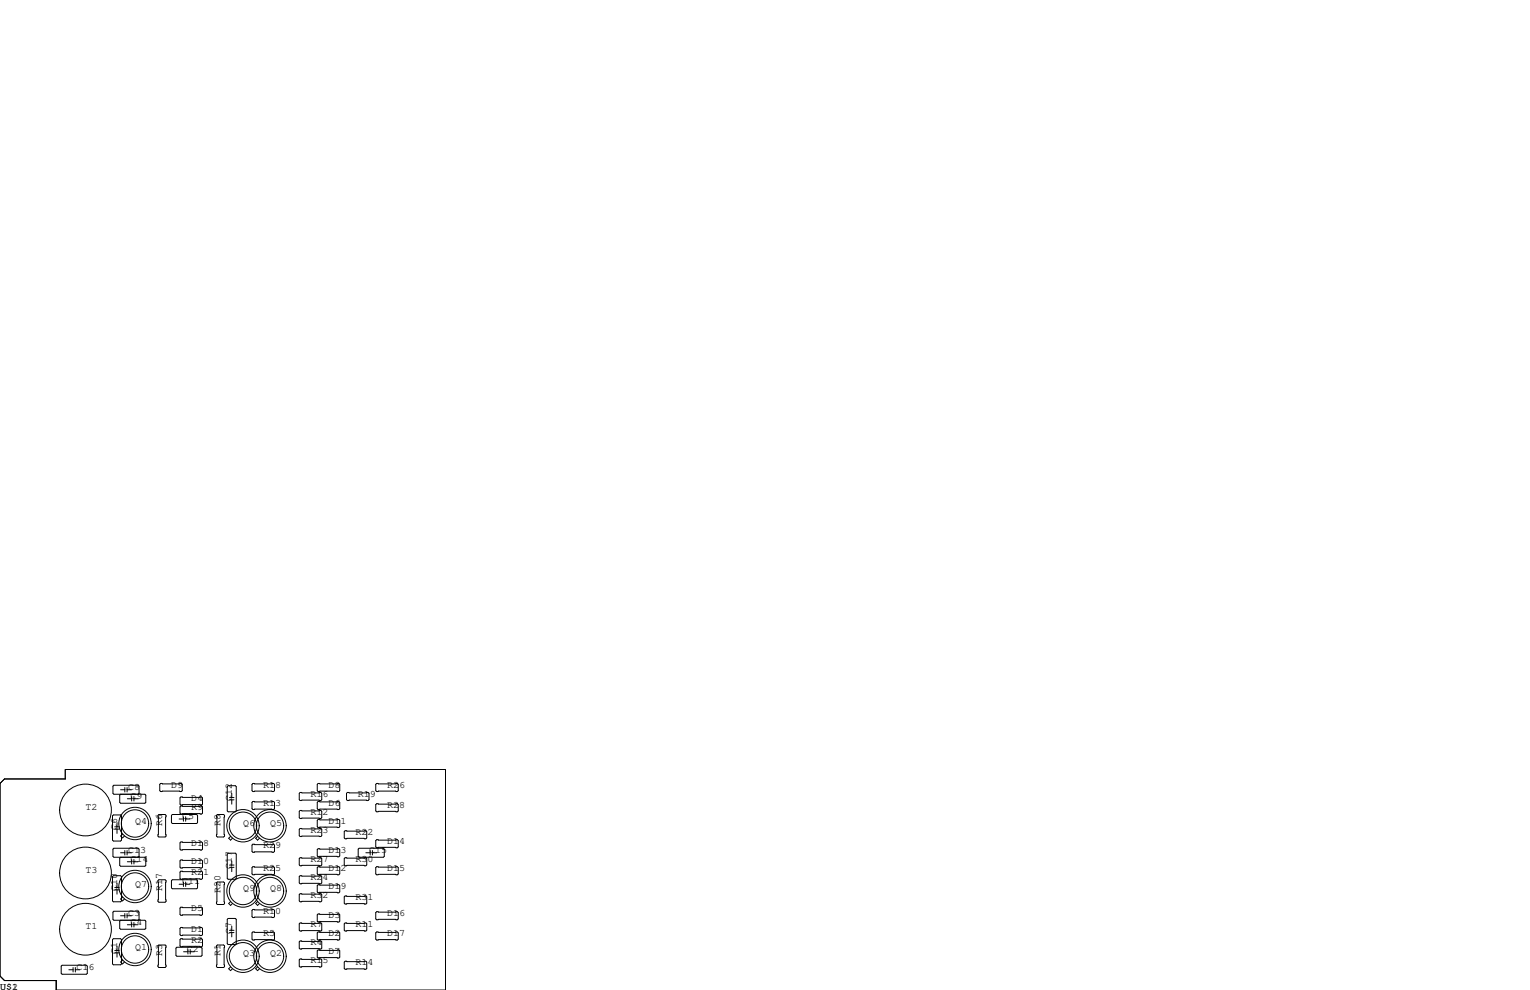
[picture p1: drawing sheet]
<svg xmlns="http://www.w3.org/2000/svg" width="432mm" height="279mm" viewBox="0 0 432 279" stroke-linecap="round" stroke-linejoin="round" font-family="sans-serif">
<g fill="none" stroke="#000" stroke-width=".28">
<path d="M0 221.1l1.3-1.3h17.1v-2.6h107.3v62.2h-109.8v-2.7h-14.6l-1.3-1.2zM32 230h2l.3 .3v6.8l-.3 .3h-2l-.2-.3v-6.8zM32.4 234h1.3M32.4 233.3h1.3M33 232.2v1.1M33 234v1.2M34 224.2l-.2 .2v2l.2 .3h6.9l.2-.3v-2l-.2-.2h-8.8l-.2-.3v-2l.2-.3h6.9l.2 .3v2l-.2 .3M34 222.9h1.2M34.6 235.4l-.5 .5 .5 .6 .5-.6M35.2 222.2v1.3M35.9 222.2v1.3M35.9 222.9h1.2"/>
<path d="M35.9 225.4h1.3M37.2 224.8v1.3M37.8 224.8v1.3M37.8 225.4h1.2M44.6 230.1l.2-.2h1.8l.3 .2v5.9l-.3 .2h-1.8l-.2-.2zM45.3 221.1h5.9l.2 .3v1.7l-.2 .3h-5.9l-.2-.3v-1.7zM48.4 230.1l.2-.2h6.9l.3 .2v2.1l-.3 .2h-6.9l-.2-.2zM50.5 231.1h1.3M51.1 224.9h5.8l.3 .3v1.7l-.3 .3h-5.8l-.3-.3v-1.7zM51.1 227.5h5.8l.3 .2v1.8l-.3 .2h-5.8l-.3-.2v-1.8zM51.1 237.6h5.8l.3 .3v1.7l-.3 .3h-5.8l-.3-.3v-1.7zM51.8 230.5v1.3"/>
<path d="M52.4 230.5v1.3M52.4 231.1h1.2M61.1 230.1l.2-.2h1.8l.3 .2v5.9l-.3 .2h-1.8l-.2-.2zM64.4 221.7h2l.3 .3v6.9l-.3 .2h-2l-.3-.2v-6.9zM64.8 225.1h1.2M64.8 225.7h1.2M65.1 236l-.6 .6 .6 .5 .5-.5M65.4 223.9v1.2M65.4 225.7v1.2M71.4 221.1h5.8l.3 .3v1.7l-.3 .3h-5.8l-.3-.3v-1.7zM71.4 226.2h5.8l.3 .2v1.8l-.3 .3h-5.8l-.3-.3v-1.8zM71.4 238.3h5.8l.3 .2v1.8l-.3 .2h-5.8l-.3-.2v-1.8z"/>
<path d="M72.7 236l-.5 .6 .5 .5 .5-.5M84.7 233.8h5.9l.2 .3v1.7l-.2 .3h-5.9l-.2-.3v-1.7zM84.7 223.6h5.9l.2 .3v1.8l-.2 .2h-5.9l-.2-.2v-1.8zM84.7 228.7h5.9l.2 .3v1.8l-.2 .2h-5.9l-.2-.2v-1.8zM89.8 226.2h5.8l.3 .2v1.8l-.3 .3h-5.8l-.3-.3v-1.8zM89.8 221.1h5.8l.3 .3v1.7l-.3 .3h-5.8l-.3-.3v-1.7zM89.8 231.3h5.8l.3 .2v1.8l-.3 .3h-5.8l-.3-.3v-1.8zM89.8 239.5h5.8l.3 .3v1.8l-.3 .2h-5.8l-.3-.2v-1.8zM97.4 234.4h5.9l.2 .3v1.8l-.2 .2h-5.9l-.2-.2v-1.8zM98 223.6h5.9l.2 .3v1.8l-.2 .2h-5.9l-.2-.2v-1.8zM101.1 239.6l.2-.2h6.9l.3 .2v2.1l-.3 .2h-6.9l-.2-.2zM106.3 221.1h5.8l.3 .3v1.7l-.3 .3h-5.8l-.3-.3v-1.7z"/>
<path d="M106.3 226.8h5.8l.3 .3v1.8l-.3 .2h-5.8l-.3-.2v-1.8zM106.3 237h5.8l.3 .2v1.8l-.3 .3h-5.8l-.3-.3v-1.8zM32 247.1h2l.3 .3v6.9l-.3 .2h-2l-.2-.2v-6.9zM32.4 251.1h1.3M32.4 250.5h1.3M33 249.3v1.2M33 251.1v1.2M34 240.7h1.2M34 241.9l-.2 .3v2l.2 .3h6.9l.2-.3v-2l-.2-.3h-8.8l-.2-.2v-2.1l.2-.2h6.9l.2 .2v2.1l-.2 .2M34 258.4h1.2M34 259.7l-.2 .3v2l.2 .3h6.9l.2-.3v-2l-.2-.3h-8.8l-.2-.2v-2.1l.2-.2h6.9l.2 .2v2.1l-.2 .2M34.6 253.2l-.5 .5 .5 .6 .5-.6"/>
<path d="M35.2 240v1.3M35.2 257.8v1.3M35.9 240.7h1.2M35.9 240v1.3M35.9 257.8v1.3M35.9 258.4h1.2M35.9 243.2h1.3M37.2 242.6v1.2M37.8 242.6v1.2M37.8 243.2h1.2M44.6 248.5l.2-.2h1.8l.3 .2v5.9l-.3 .2h-1.8l-.2-.2zM48.4 248.5l.2-.2h6.9l.3 .2v2.1l-.3 .2h-6.9l-.2-.2z"/>
<path d="M50.5 249.6h1.3M50.8 246.1l.3-.2h5.8l.3 .2v1.8l-.3 .3h-5.8l-.3-.3zM50.8 256.3l.3-.3h5.8l.3 .3v1.8l-.3 .2h-5.8l-.3-.2zM51.1 242.7h5.8l.3 .3v1.7l-.3 .3h-5.8l-.3-.3v-1.7zM51.8 248.9v1.3M52.4 249.6h1.2M52.4 248.9v1.3M61.1 249.2l.2-.3h1.8l.3 .3v5.8l-.3 .3h-1.8l-.2-.3zM64.1 259.5l.3-.3h2l.3 .3v6.8l-.3 .3h-2l-.3-.3zM64.4 240.8h2l.3 .2v6.9l-.3 .3h-2l-.3-.3v-6.9zM64.8 244.8h1.2M64.8 244.1h1.2"/>
<path d="M65.1 254.5l-.6 .5 .6 .5 .5-.5M65.4 243v1.1M65.4 244.8v1.2M71.1 244.9l.3-.3h5.8l.3 .3v1.7l-.3 .3h-5.8l-.3-.3zM71.1 256.9l.3-.2h5.8l.3 .2v1.8l-.3 .3h-5.8l-.3-.3zM72.7 254.5l-.5 .5 .5 .5 .5-.5M84.5 247.4l.2-.3h5.9l.2 .3v1.8l-.2 .2h-5.9l-.2-.2zM84.5 252.5l.2-.3h5.9l.2 .3v1.8l-.2 .2h-5.9l-.2-.2zM84.7 242.1h5.9l.2 .2v1.8l-.2 .2h-5.9l-.2-.2v-1.8zM89.5 244.9l.3-.3h5.8l.3 .3v1.7l-.3 .3h-5.8l-.3-.3zM89.5 249.9l.3-.2h5.8l.3 .2v1.8l-.3 .3h-5.8l-.3-.3zM89.5 258.2l.3-.3h5.8l.3 .3v1.8l-.3 .2h-5.8l-.3-.2z"/>
<path d="M97.2 253.1l.2-.2h5.9l.2 .2v1.8l-.2 .2h-5.9l-.2-.2zM97.4 242.1h5.9l.2 .2v1.8l-.2 .2h-5.9l-.2-.2v-1.8zM103.3 240.7h1.2M104.5 240v1.3M105.1 240.7h1.2M105.1 240v1.3M106 244.9l.3-.3h5.8l.3 .3v1.7l-.3 .3h-5.8l-.3-.3zM106 257.6l.3-.3h5.8l.3 .3v1.7l-.3 .3h-5.8l-.3-.3zM17.3 272.7l.2-.3h6.9l.2 .3v2l-.2 .3h-6.9l-.2-.3zM19.4 273.7h1.2M20.6 273v1.3M21.3 273v1.3"/>
<path d="M21.3 273.7h1.2M32 264.9h2l.3 .3v6.8l-.3 .3h-2l-.2-.3v-6.8zM32.4 268.9h1.3M32.4 268.3h1.3M33 267.1v1.2M33 268.9v1.2M34.6 271l-.5 .5 .5 .5 .5-.5M35.9 261h1.3M37.2 260.3v1.3M37.8 261h1.2M37.8 260.3v1.3M44.6 267l.2-.3h1.8l.3 .3v5.8l-.3 .2h-1.8l-.2-.2z"/>
<path d="M49.7 267.6l.2-.3h6.9l.2 .3v2l-.2 .3h-6.9l-.2-.3zM50.8 265.2l.3-.3h5.8l.3 .3v1.8l-.3 .2h-5.8l-.3-.2zM50.8 262l.3-.3h5.8l.3 .3v1.8l-.3 .2h-5.8l-.3-.2zM51.8 268.6h1.2M53 268v1.2M53.7 268.6h1.2M53.7 268v1.2M61.1 267l.2-.3h1.8l.3 .3v5.8l-.3 .2h-1.8l-.2-.2zM64.8 263.2h1.2M64.8 262.6h1.2M65.1 272.9l-.6 .5 .6 .5 .5-.5M65.4 261.4v1.2"/>
<path d="M65.4 263.2v1.2M71.1 263.3l.3-.3h5.8l.3 .3v1.7l-.3 .3h-5.8l-.3-.3zM72.7 272.9l-.5 .5 .5 .5 .5-.5M84.5 265.8l.2-.2h5.9l.2 .2v1.8l-.2 .2h-5.9l-.2-.2zM84.5 260.7l.2-.2h5.9l.2 .2v1.8l-.2 .3h-5.9l-.2-.3zM84.5 270.9l.2-.3h5.9l.2 .3v1.8l-.2 .2h-5.9l-.2-.2zM89.5 263.3l.3-.3h5.8l.3 .3v1.7l-.3 .3h-5.8l-.3-.3zM89.5 268.4l.3-.3h5.8l.3 .3v1.7l-.3 .3h-5.8l-.3-.3zM97.2 260.7l.2-.2h5.9l.2 .2v1.8l-.2 .3h-5.9l-.2-.3zM97.2 271.5l.2-.2h5.9l.2 .2v1.8l-.2 .3h-5.9l-.2-.3zM106 263.3l.3-.3h5.8l.3 .3v1.7l-.3 .3h-5.8l-.3-.3z"/>
<circle cx="24.1" cy="228.6" r="7.3"/>
<circle cx="38.1" cy="232.4" r="3.9"/>
<circle cx="38.1" cy="232.4" r="4.6"/>
<circle cx="68.6" cy="233" r="3.9"/>
<circle cx="68.6" cy="233" r="4.6"/>
<circle cx="76.2" cy="233" r="3.9"/>
<circle cx="76.2" cy="233" r="4.6"/>
<circle cx="24.1" cy="246.4" r="7.3"/>
<circle cx="38.1" cy="250.2" r="4.6"/>
<circle cx="38.1" cy="250.2" r="3.9"/>
<circle cx="68.6" cy="251.5" r="4.6"/>
<circle cx="68.6" cy="251.5" r="3.9"/>
<circle cx="76.2" cy="251.5" r="4.6"/>
<circle cx="76.2" cy="251.5" r="3.9"/>
<circle cx="24.1" cy="262.3" r="7.3"/>
<circle cx="38.1" cy="268" r="4.6"/>
<circle cx="38.1" cy="268" r="3.9"/>
<circle cx="68.6" cy="269.9" r="4.6"/>
<circle cx="68.6" cy="269.9" r="3.9"/>
<circle cx="76.2" cy="269.9" r="4.6"/>
<circle cx="76.2" cy="269.9" r="3.9"/>
</g>
<g font-size="2.8">
<text x="36.2" y="222.9">C8</text>
<text x="36.8" y="225.4">C9</text>
<text x="48.3" y="222.2">D9</text>
<text x="54" y="226.1">D4</text>
<text x="65.4" y="226.1" transform="rotate(-90 65.4 226.1)">C12</text>
<text x="74.3" y="227.3">R13</text>
<text x="74.3" y="222.2">R18</text>
<text x="87.6" y="224.8">R16</text>
<text x="92.7" y="227.3">D6</text>
<text x="92.7" y="222.2">D8</text>
<text x="101" y="224.8">R19</text>
<text x="109.2" y="222.2">R26</text>
<text x="109.2" y="228">R28</text>
<text x="24.1" y="228.6">T2</text>
<text x="38.1" y="232.4">Q4</text>
<text x="45.7" y="233" transform="rotate(-90 45.7 233)">R6</text>
<text x="51.4" y="231.1">C5</text>
<text x="54" y="228.6">R9</text>
<text x="62.2" y="233" transform="rotate(-90 62.2 233)">R8</text>
<text x="68.6" y="233">Q6</text>
<text x="76.2" y="233">Q5</text>
<text x="87.6" y="229.9">R12</text>
<text x="92.7" y="232.4">D11</text>
<text x="33" y="234.3" transform="rotate(-90 33 234.3)">C6</text>
<text x="54" y="238.8">D18</text>
<text x="74.3" y="239.4">R29</text>
<text x="87.6" y="234.9">R23</text>
<text x="100.3" y="235.6">R22</text>
<text x="109.2" y="238.1">D14</text>
<text x="36.2" y="240.7">C13</text>
<text x="36.8" y="243.2">C14</text>
<text x="54" y="243.8">D10</text>
<text x="65.4" y="245.1" transform="rotate(-90 65.4 245.1)">C17</text>
<text x="74.3" y="245.7">R25</text>
<text x="87.6" y="243.2">R27</text>
<text x="92.7" y="245.7">D12</text>
<text x="92.7" y="240.7">D13</text>
<text x="100.3" y="243.2">R30</text>
<text x="104.1" y="240.7">C15</text>
<text x="109.2" y="245.7">D15</text>
<text x="24.1" y="246.4">T3</text>
<text x="33" y="251.5" transform="rotate(-90 33 251.5)">C10</text>
<text x="38.1" y="250.2">Q7</text>
<text x="45.7" y="251.5" transform="rotate(-90 45.7 251.5)">R17</text>
<text x="51.4" y="249.6">C11</text>
<text x="54" y="247">R21</text>
<text x="68.6" y="251.5">Q9</text>
<text x="76.2" y="251.5">Q8</text>
<text x="87.6" y="248.3">R24</text>
<text x="92.7" y="250.8">D19</text>
<text x="54" y="257.2">D5</text>
<text x="62.2" y="252.1" transform="rotate(-90 62.2 252.1)">R20</text>
<text x="74.3" y="257.8">R10</text>
<text x="87.6" y="253.4">R32</text>
<text x="100.3" y="254">R31</text>
<text x="24.1" y="262.3">T1</text>
<text x="36.2" y="258.4">C3</text>
<text x="36.8" y="261">C4</text>
<text x="54" y="262.9">D1</text>
<text x="65.4" y="263.5" transform="rotate(-90 65.4 263.5)">C7</text>
<text x="87.6" y="261.6">R7</text>
<text x="92.7" y="259.1">D3</text>
<text x="100.3" y="261.6">R11</text>
<text x="109.2" y="258.4">D16</text>
<text x="33" y="269.2" transform="rotate(-90 33 269.2)">C1</text>
<text x="38.1" y="268">Q1</text>
<text x="45.7" y="269.9" transform="rotate(-90 45.7 269.9)">R3</text>
<text x="52.7" y="268.6">C2</text>
<text x="54" y="266.1">R2</text>
<text x="62.2" y="269.9" transform="rotate(-90 62.2 269.9)">R1</text>
<text x="68.6" y="269.9">Q3</text>
<text x="74.3" y="264.2">R5</text>
<text x="76.2" y="269.9">Q2</text>
<text x="87.6" y="266.7">R4</text>
<text x="92.7" y="264.2">D2</text>
<text x="92.7" y="269.2">D7</text>
<text x="109.2" y="264.2">D17</text>
<text x="21.6" y="273.7">C16</text>
<text x="87.6" y="271.8">R15</text>
<text x="100.3" y="272.4">R14</text>
<text x="0" y="279.4">U$1</text>
<text x="3.4" y="279.4">2</text>
</g>
</svg>
